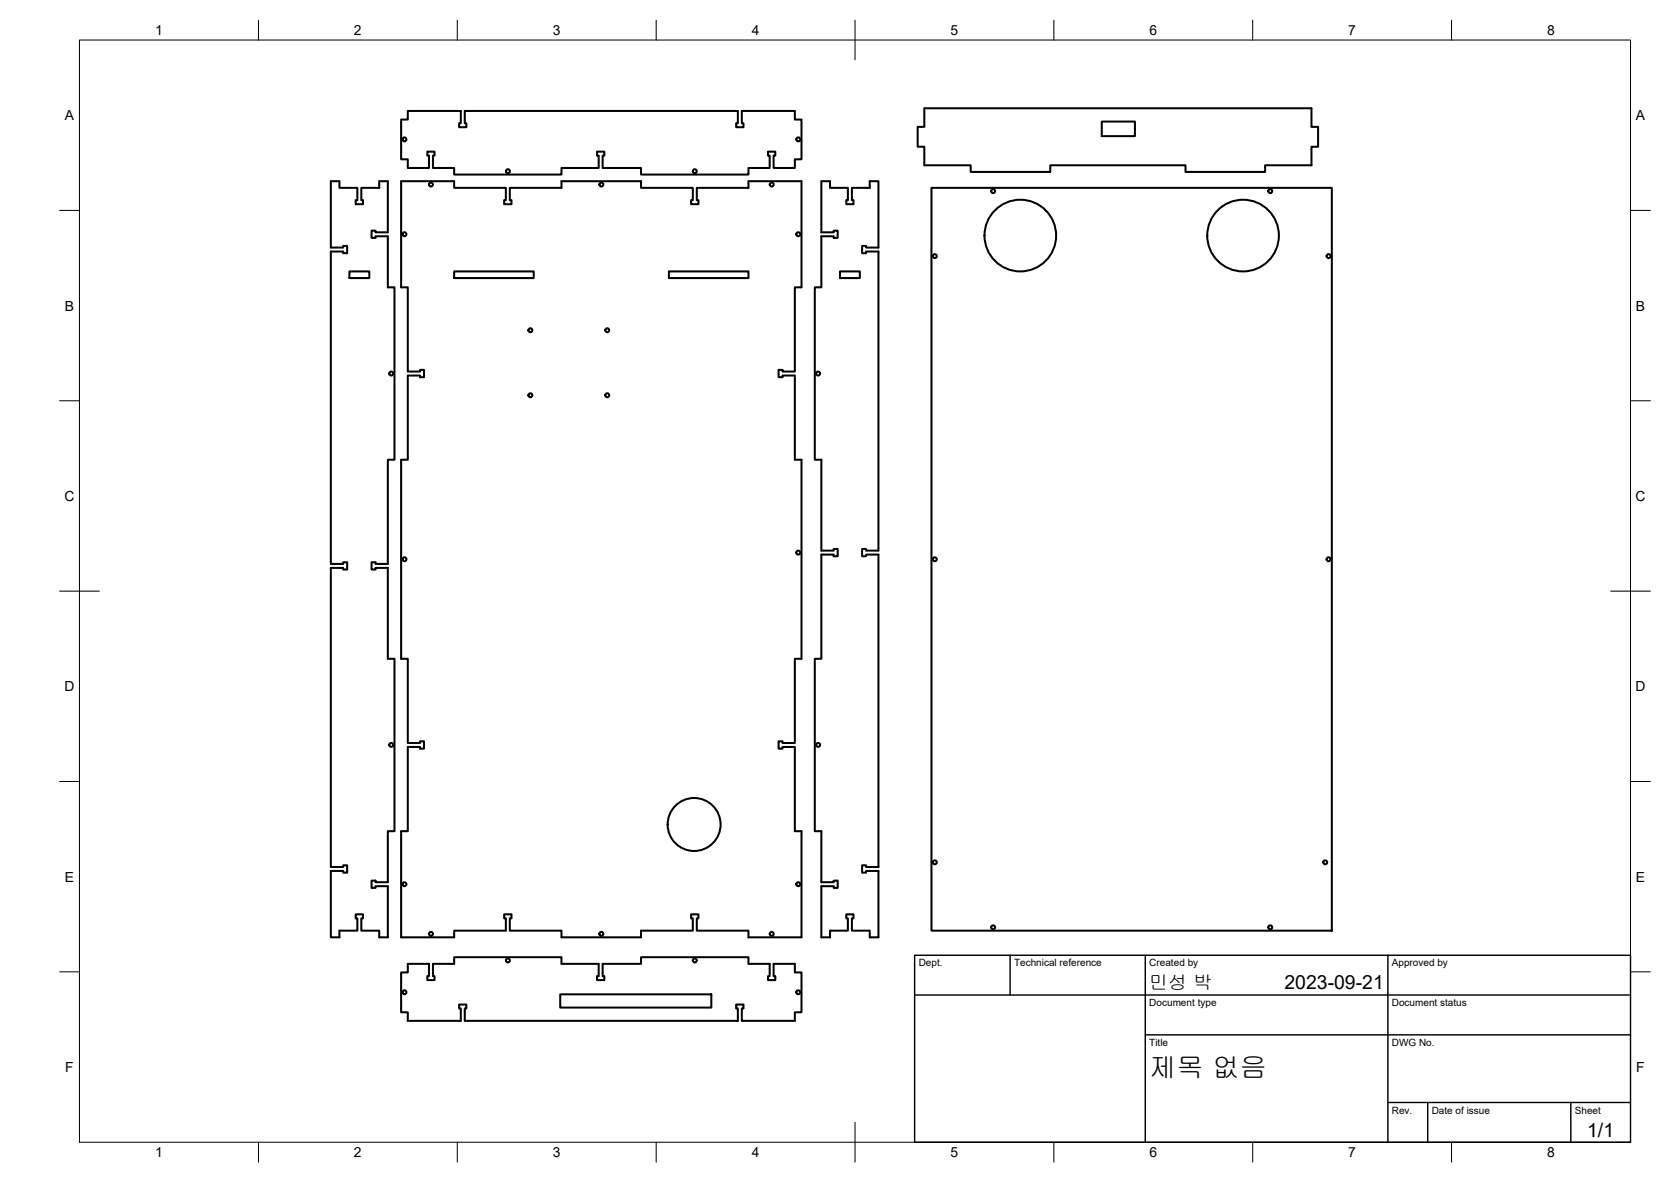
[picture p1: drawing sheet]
<svg xmlns="http://www.w3.org/2000/svg" width="420mm" height="297mm" viewBox="0 0 420 297" stroke-linecap="round" stroke-linejoin="round" font-family="sans-serif">
<!-- layer: Visible -->
<g fill="none" stroke="#000" stroke-width=".51">
<path d="M102.5 27.9h13.4v3.1h-.5v1h1.9v-1h-.4v-3.1h68.6v3.1h-.4v1h1.8v-1h-.4v-3.1h13.4v2.1h1.6v10h-1.6v2.2h-5.4v-3.1h.4v-1h-1.8v1h.4v3.1h-5.3v1.7h-27v-1.7h-9.7v-3.1h.5v-1h-1.9v1h.4v3.1h-9.3v1.7h-27v-1.7h-5.3v-3.1h.4v-1h-1.9v1h.5v3.1h-5.4v-2.2h-1.6v-10h1.6zM232.4 27.2h97.4v4.7h1.6v5h-1.6v4.6h-11.7v1.7h-20v-1.7h-34v1.7h-20v-1.7h-11.7v-4.6h-1.7v-5h1.7zM277 30.6h8.4v3.6h-8.4zM83.2 45.5h2.1v1.7h4.6v3.1h-.5v1h1.9v-1h-.5v-3.1h4.6v-1.7h2.1v12.9h-3.1v-.4h-1v1.8h1v-.4h3.1v12.8h1.7v43.3h-1.7v26.2h-3.1v-.4h-1v1.8h1v-.4h3.1v22.9h1.7v43.3h-1.7v12.8h-3.1v-.4h-1v1.8h1v-.4h3.1v12.8h-2.1v-1.6h-4.6v-3.1h.5v-1h-1.9v1h.5v3.1h-4.6v1.6h-2.1v-16.6h3.1v.4h1v-1.8h-1v.4h-3.1v-75.2h3.1v.4h1v-1.8h-1v.4h-3.1v-78.5h3.1v.4h1v-1.8h-1v.4h-3.1zM100.9 45.5h13.3v1.7h13v3.1h-.4v1h1.8v-1h-.4v-3.1h13v-1.7h20v1.7h13v3.1h-.4v1h1.8v-1h-.4v-3.1h13v-1.7h13.3v26.7h-1.6v21.2h-3.1v-.5h-1v1.9h1v-.4h3.1v21.1h1.6v50.1h-1.6v21.1h-3.1v-.4h-1v1.8h1v-.4h3.1v21.2h1.6v26.6h-13.3v-1.6h-13v-3.1h.4v-1h-1.8v1h.4v3.1h-13v1.6h-20v-1.6h-13v-3.1h.4v-1h-1.8v1h.4v3.1h-13v1.6h-13.3v-26.6h1.6v-21.2h3.1v.4h1v-1.8h-1v.4h-3.1v-21.1h-1.6v-50.1h1.6v-21.1h3.1v.4h1v-1.9h-1v.5h-3.1v-21.2h-1.6zM206.5 45.5h2.2v1.7h4.5v3.1h-.4v1h1.8v-1h-.4v-3.1h4.5v-1.7h2.2v16.7h-3.1v-.4h-1v1.8h1v-.4h3.1v75.2h-3.1v-.4h-1v1.8h1v-.4h3.1v78.5h-3.1v-.4h-1v1.8h1v-.4h3.1v16.6h-2.2v-1.6h-4.5v-3.1h.4v-1h-1.8v1h.4v3.1h-4.5v1.6h-2.2v-12.8h3.1v.4h1v-1.8h-1v.4h-3.1v-12.8h-1.6v-43.3h1.6v-26.2h3.1v.4h1v-1.8h-1v.4h-3.1v-22.9h-1.6v-43.3h1.6v-12.8h3.1v.4h1v-1.8h-1v.4h-3.1zM234.2 47.2h100.7v186.7h-100.7zM87.9 68.2h5v1.7h-5zM114.2 68.2h20v1.7h-20zM168.2 68.2h20v1.7h-20zM211.2 68.2h5v1.7h-5zM102.5 242.2h5.4v3.1h-.5v1h1.9v-1h-.4v-3.1h5.3v-1.7h27v1.7h9.3v3.1h-.4v1h1.9v-1h-.5v-3.1h9.7v-1.7h27v1.7h5.3v3.1h-.4v1h1.8v-1h-.4v-3.1h5.4v2.2h1.6v10h-1.6v2.1h-13.4v-3.1h.4v-1h-1.8v1h.4v3.1h-68.6v-3.1h.4v-1h-1.9v1h.5v3.1h-13.4v-2.1h-1.6v-10h1.6z"/>
<path d="M140.9 249.9h38v3.3h-38z"/>
<circle cx="101.7" cy="35" r=".5"/>
<circle cx="200.7" cy="35" r=".5"/>
<circle cx="101.7" cy="58.9" r=".5"/>
<circle cx="108.4" cy="46.4" r=".5"/>
<circle cx="127.7" cy="43" r=".5"/>
<circle cx="151.2" cy="46.4" r=".5"/>
<circle cx="174.7" cy="43" r=".5"/>
<circle cx="194" cy="46.4" r=".5"/>
<circle cx="200.7" cy="58.9" r=".5"/>
<circle cx="249.7" cy="48" r=".5"/>
<circle cx="256.6" cy="59.2" r="9"/>
<circle cx="312.6" cy="59.2" r="9"/>
<circle cx="319.4" cy="48" r=".5"/>
<circle cx="235" cy="64.4" r=".5"/>
<circle cx="334.1" cy="64.4" r=".5"/>
<circle cx="98.4" cy="93.9" r=".5"/>
<circle cx="133.4" cy="83" r=".5"/>
<circle cx="133.4" cy="99.3" r=".5"/>
<circle cx="152.7" cy="83" r=".5"/>
<circle cx="152.7" cy="99.3" r=".5"/>
<circle cx="205.7" cy="93.9" r=".5"/>
<circle cx="200.7" cy="138.9" r=".5"/>
<circle cx="101.7" cy="140.5" r=".5"/>
<circle cx="235" cy="140.5" r=".5"/>
<circle cx="334.1" cy="140.5" r=".5"/>
<circle cx="98.4" cy="187.2" r=".5"/>
<circle cx="205.7" cy="187.2" r=".5"/>
<circle cx="174.5" cy="207.2" r="6.7"/>
<circle cx="235" cy="216.7" r=".5"/>
<circle cx="333.2" cy="216.7" r=".5"/>
<circle cx="101.7" cy="222.2" r=".5"/>
<circle cx="108.4" cy="234.7" r=".5"/>
<circle cx="151.2" cy="234.7" r=".5"/>
<circle cx="194" cy="234.7" r=".5"/>
<circle cx="200.7" cy="222.2" r=".5"/>
<circle cx="249.7" cy="233" r=".5"/>
<circle cx="319.4" cy="233" r=".5"/>
<circle cx="101.7" cy="249.4" r=".5"/>
<circle cx="127.7" cy="241.4" r=".5"/>
<circle cx="174.7" cy="241.4" r=".5"/>
<circle cx="200.7" cy="249.4" r=".5"/>
</g>
<!-- layer: BORDER -->
<g fill="none" stroke="#000" stroke-width=".25">
<path d="M20 10.1h390v276.9h-390zM65 5.1v5M115 5.1v5M165 5.1v5M215 5.1v10M265 5.1v5M315 5.1v5M365 5.1v5M15 52.9h5M410 52.9h5M15 100.7h5M410 100.7h5"/>
<path d="M15 148.6h10M405 148.6h10M15 196.4h5M410 196.4h5M15 244.2h5M410 244.2h5M65 287v5M115 287v5M165 287v5M215 282.1v9.9M265 287v5M315 287v5"/>
<path d="M365 287v5"/>
</g>
<!-- layer: TITLEBLOCK -->
<path d="M230 240.1h180v46.9h-180zM230 250h180M254 240.1v9.9M288 240.1v46.9M349 240.1v46.9M288 260.1h122M349 277.1h61M359 277.1v9.9M395 277.1v9.9" fill="none" stroke="#000" stroke-width=".36"/>
<text font-size="6.8" x="289" y="270.6">제목 없음</text>
<g font-size="4.9">
<text x="323" y="248.5">2023-09-21</text>
<text x="399.1" y="285.7">1/1</text>
</g>
<text font-size="4.8" x="289" y="248.5">민성 박</text>
<g font-size="3.5">
<text x="39" y="8.8">1</text>
<text x="89" y="8.8">2</text>
<text x="139" y="8.8">3</text>
<text x="189" y="8.8">4</text>
<text x="239" y="8.8">5</text>
<text x="289" y="8.8">6</text>
<text x="339" y="8.8">7</text>
<text x="389" y="8.8">8</text>
<text x="16.3" y="30.2">A</text>
<text x="411.3" y="30.2">A</text>
<text x="16.3" y="78">B</text>
<text x="411.3" y="78">B</text>
<text x="16.2" y="125.9">C</text>
<text x="411.2" y="125.9">C</text>
<text x="16.2" y="173.7">D</text>
<text x="411.2" y="173.7">D</text>
<text x="16.3" y="221.6">E</text>
<text x="411.3" y="221.6">E</text>
<text x="16.4" y="269.4">F</text>
<text x="411.4" y="269.4">F</text>
<text x="39" y="290.8">1</text>
<text x="89" y="290.8">2</text>
<text x="139" y="290.8">3</text>
<text x="189" y="290.8">4</text>
<text x="239" y="290.8">5</text>
<text x="289" y="290.8">6</text>
<text x="339" y="290.8">7</text>
<text x="389" y="290.8">8</text>
</g>
<g font-size="2.5">
<text x="231" y="242.9">Dept.</text>
<text x="255" y="242.9">Technical reference</text>
<text x="289" y="242.9">Created by</text>
<text x="350" y="242.9">Approved by</text>
<text x="289" y="252.8">Document type</text>
<text x="350" y="252.8">Document status</text>
<text x="289" y="262.9">Title</text>
<text x="350" y="262.9">DWG No.</text>
<text x="350" y="279.9">Rev.</text>
<text x="360" y="279.9">Date of issue</text>
<text x="396" y="279.9">Sheet</text>
</g>
</svg>
